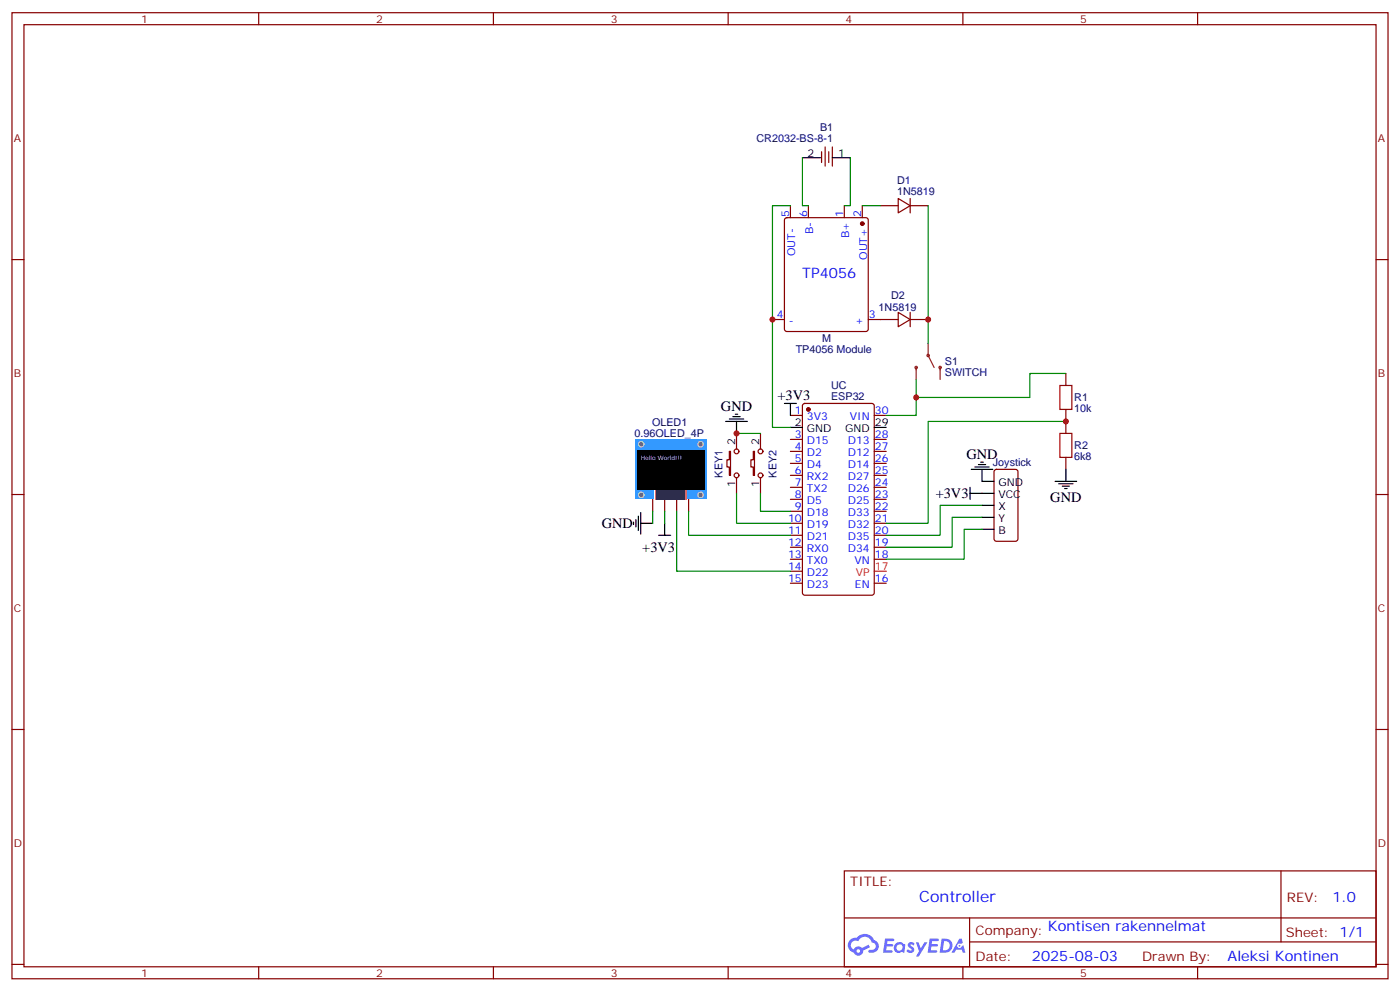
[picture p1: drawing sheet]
<svg xmlns="http://www.w3.org/2000/svg" width="412mm" height="292mm" viewBox="0 0 412 292" stroke-linecap="round" stroke-linejoin="round" font-family="sans-serif">
<g fill="none" stroke="#870000" stroke-width=".35">
<path d="M3.5 3.7h405.4v284.4h-405.4zM7.1 7.3h398.2v277.3h-398.2zM76.2 3.7v3.6M145.3 3.7v3.6M214.5 3.7v3.6M283.6 3.7v3.6M352.8 3.7v3.6M3.5 76.4h3.6M405.3 76.4h3.6M3.5 145.6h3.6M405.3 145.6h3.6M3.5 214.7h3.6"/>
<path d="M405.3 214.7h3.6M248.7 256.3h156.6v28.3h-156.6zM377.3 256.4v20.8M248.7 270.2h156.5M285.6 277.2h119.6M285.6 270.2v14.1M3.5 283.8h3.6M76.2 284.6v3.5M145.3 284.6v3.5M214.5 284.6v3.5M283.6 284.6v3.5M352.8 284.6v3.5"/>
<path d="M405.3 283.8h3.6"/>
</g>
<g fill="#5487ff">
<path d="M267.7 277.5a1.22 1.22 0 0 1 1.7 .3l-.4 .5a.47 .47 0 0 0-.3-.4 .47 .47 0 0 0-.5 .2l.1 .3a1.14 1.14 0 0 1 .8 1.7 1.14 1.14 0 0 1-1.9 0l-.2-.2 .5-.5 .7 .4a.29 .29 0 0 0 .3-.3 .29 .29 0 0 0-.2-.3 1.04 1.04 0 0 1-.6-1.7z"/>
<path d="M260.7 276.3h2.4l.3 .1-.2 .5-1.8 .1-.1 .9h1.5l.3 .3-.3 .4h-1.6l-.2 1.1h1.7l.2 .3-.2 .4h-2.6z"/>
<path d="M273.8 276.3h2.4l.3 .1-.1 .5-1.8 .1-.2 .9h1.6l.3 .3-.4 .4h-1.6l-.1 1.1h1.7l.2 .3-.2 .4h-2.6z"/>
<path d="M282.6 276.3h.7l.3 1.2-.6 .3a.69 .69 0 0 0-1 .3 .69 .69 0 0 0 .4 1 .69 .69 0 0 0 .9-.6l.5-.3 .6 2.2h-.8l-.2-.9h-1.8l-.5 .9h-.8z"/>
<path d="M269.8 277.3h.8l.6 1.9 1.1-1.9h.9l-2.6 4.2h-.8l.9-1.5z"/>
<path d="M277.4 276.3l-.6 4.1h1.3a2.11 2.11 0 0 0 2.5-2.1 2.11 2.11 0 0 0-2.5-2zM278.1 277a1.39 1.39 0 0 1 1.7 1.4 1.39 1.39 0 0 1-1.8 1.3h-.3z"/>
<path d="M263.7 277.9a1.54 1.54 0 0 0-.1 2.1 1.54 1.54 0 0 0 2.2 .2l.6 .2 .3-2.3-.2-.2-.4-.1a1.49 1.49 0 0 0-2.4 .1zM264 278.9a.94 .94 0 0 1 1.8 0 .94 .94 0 0 1-1.8 0z"/>
<path d="M250.4 276.6a2.18 2.18 0 0 0 1.1 3.8 1.44 1.44 0 0 0 1.6 .9 1.44 1.44 0 0 0 1.2-1.5l2-1-.5-.7-1.9 .9a1.47 1.47 0 0 0-2.4 .5 1.39 1.39 0 0 1-.7-2 1.39 1.39 0 0 1 2-.5 2.12 2.12 0 0 1 2.2-1.3 2.12 2.12 0 0 1 1.9 1.7 1.14 1.14 0 0 1 1.1 1.4 1.14 1.14 0 0 1-1.7 .8 .43 .43 0 0 0-.5 .3 .43 .43 0 0 0 .4 .5 1.98 1.98 0 0 0 2.5-1.2 1.98 1.98 0 0 0-1.2-2.5 3.1 3.1 0 0 0-5.3-.7l-.9 .1zM252.3 279.9a.55 .55 0 0 1 1.1 0 .55 .55 0 0 1-1.1 0z"/>
<circle cx="282.6" cy="278.4" r=".26"/>
</g>
<g fill="none" stroke="#870000" stroke-width=".35">
<path d="M231.3 64.3l.5-.2h23.3l.5 .2 .2 .5v32.1l-.3 .5-.4 .2h-23.3l-.5-.3-.2-.4v-32.1zM232.8 60.5v3.6M238.1 60.5v3.6M248.7 60.5v3.6M254 60.5v3.6M227.5 94.1h3.6M255.8 94.1h3.5M236.6 119l.5-.3h19.7l.7 .5v55.3l-.4 .6-20 .1-.7-.5v-55.2zM232.8 122.3h3.6M232.8 129.3h3.6M232.8 132.9h3.6M232.8 136.4h3.6"/>
<path d="M232.8 139.9h3.6M257.5 122.3h3.6M257.5 129.3h3.6M257.5 132.9h3.6M257.5 136.4h3.6M257.5 139.9h3.6M293 138.4l.5-.3h5.7l.6 .5 .1 20-.5 .7h-5.9l-.6-.4-.1-20zM192.3 147v3.5M195.8 147v3.5M199.3 147v3.5M202.8 147v3.5M232.8 143.4h3.6"/>
<path d="M232.8 147h3.6M232.8 150.5h3.6M232.8 154h3.6M232.8 157.6h3.6M257.5 143.4h3.6M257.5 147h3.6M257.5 150.5h3.6M257.5 154h3.6M257.5 157.6h3.6M232.8 161.1h3.6M232.8 164.6h3.6M232.8 168.1h3.6"/>
<path d="M232.8 171.7h3.6M257.5 161.1h3.6M257.5 164.6h3.6M257.5 171.7h3.6"/>
</g>
<g fill="#870000" stroke="#870000" stroke-width=".35">
<circle cx="238.1" cy="120.5" r=".53"/>
<circle cx="254" cy="65.8" r=".53"/>
</g>
<path d="M232.8 125.8h3.6M257.5 125.8h3.6M289.3 141.7h3.5M289.3 145.2h3.5M289.3 148.7h3.5M289.3 152.3h3.5M289.3 155.8h3.5" fill="none" stroke="#000" stroke-width=".35"/>
<path d="M257.5 168.1h3.6" fill="none" stroke="#f00" stroke-width=".35"/>
<path d="M187 129.3h21.1v17.7h-21.1z" fill="#39f"/>
<g fill="#666" stroke="#ccc" stroke-width=".35">
<circle cx="188.9" cy="145.7" r=".81"/>
<circle cx="206.4" cy="145.7" r=".81"/>
<circle cx="188.9" cy="130.7" r=".81"/>
<circle cx="206.4" cy="130.7" r=".81"/>
</g>
<path d="M192.8 144.1h9.5v2.9h-9.5z" fill="#fff"/>
<g fill="#fc0">
<path d="M192.9 144.1h.4v2.9h-.4z"/>
<path d="M201.8 144.1h.4v2.9h-.4z"/>
</g>
<path d="M193.4 144.1h8.3v2.9h-8.3z" fill="#333"/>
<path d="M187.7 132.5h19.7v11.7h-19.7z" fill="#000"/>
<g fill="none" stroke="#870000" stroke-width=".35">
<path d="M242 44.7v3.1M243.1 43.3v5.6M244.1 44.7v3.1M245.2 43.3v5.6M264.6 58.4l3.5 2.1-3.5 2.2zM268.1 58.4v4.3M259.3 60.5h5.3M268.1 60.5h5.3M259.3 94.1h5.3M264.6 91.9l3.5 2.2-3.5 2.1zM268.1 91.9v4.3M268.1 94.1h5.3"/>
<path d="M314 109.9v3.6M214.8 132.9h.4v7h-.4v-2.5h-.7v-2.1h.7zM217 127.6v4.6M221.9 132.9h.3v7h-.3v-2.5h-.7v-2.1h.7zM224 127.6v4.6M314 120.5v7.1M314 134.6v3.5M217 140.6v4.6M224 140.6v4.6"/>
<circle cx="217" cy="139.9" r=".71"/>
<circle cx="217" cy="132.9" r=".71"/>
<circle cx="224" cy="139.9" r=".71"/>
<circle cx="224" cy="132.9" r=".71"/>
</g>
<g fill="none" stroke="#000" stroke-width=".35">
<path d="M236.4 46.4h5.3M245.2 46.4h5.3M231.1 118.7h3.5M232.8 118.7v3.6M213.8 124h6.3M214.8 123.3h4.3M215.9 122.6h2.1M216.6 121.9h.7M217 124v3.6M286.1 138.1h6.4M287.2 137.4h4.2M288.2 136.7h2.1"/>
<path d="M288.9 136h.7M289.3 138.1v3.6M314 138.1v3.6M186.6 153.7v.7M187.3 153v2.1M188 151.9v4.2M188.7 154h3.6M188.7 150.8v6.4M194 157.6h3.6M195.8 154v3.6M285.8 145.2h3.5M285.8 143.4v3.6"/>
<path d="M310.8 141.7h6.3M311.9 142.4h4.2M312.9 143.1h2.1M313.6 143.8h.7"/>
</g>
<g fill="none" stroke="#8c2424" stroke-width=".35">
<path d="M269.9 108.2v3.5M273.4 101.1v3.5l1.8 3.6M276.9 108.2v3.5"/>
<circle cx="269.9" cy="108.2" r=".35"/>
<circle cx="273.4" cy="104.6" r=".35"/>
<circle cx="276.9" cy="108.2" r=".35"/>
</g>
<path d="M312.2 113.5h3.5v7h-3.5zM312.2 127.6h3.5v7h-3.5z" fill="none" stroke="#a10000" stroke-width=".35"/>
<g fill="none" stroke="#008700" stroke-width=".35">
<path d="M236.4 46.4v14.1h1.7M250.5 46.4v14.1h-1.8M232.8 60.5h-5.3v65.3h5.3M254 60.5h5.3M273.4 60.5v40.6M269.9 111.7v10.6h-8.8M314 109.9h-10.6v7.1h-33.5M217 127.6h7M314 124h-40.6v30h-12.3M192.3 150.5v3.5M195.8 150.5v3.5M199.3 150.5v17.6h33.5"/>
<path d="M202.8 150.5v7.1h30M217 145.2v8.8h15.8M224 145.2v5.3h8.8M289.3 155.8h-5.3v8.8h-22.9M289.3 152.3h-8.8v8.8h-19.4M289.3 148.7h-12.4v8.9h-15.8"/>
</g>
<g fill="#c00">
<circle cx="273.4" cy="94.1" r=".88"/>
<circle cx="314" cy="124" r=".88"/>
<circle cx="269.9" cy="117" r=".88"/>
<circle cx="217" cy="127.6" r=".88"/>
<circle cx="227.5" cy="94.1" r=".88"/>
</g>
<text font-size="4.6" fill="#00f" x="270.8" y="265.4">Controller</text>
<g font-size="4.2" fill="#00f">
<text x="236.3" y="81.7">TP4056</text>
<text x="392.5" y="265.6">1.0</text>
<text x="308.7" y="274">Kontisen rakennelmat</text>
<text x="304" y="283">2025-08-03</text>
<text x="361.6" y="282.8">Aleksi Kontinen</text>
</g>
<g font-size="4.2">
<text x="229" y="117.6">+3V3</text>
<text x="212.4" y="120.9">GND</text>
<text x="284.7" y="135">GND</text>
<text x="275.6" y="146.6">+3V3</text>
<text x="309.4" y="147.8">GND</text>
<text x="177.3" y="155.4">GND</text>
<text x="189.2" y="162.5">+3V3</text>
</g>
<g font-size="3.9" fill="#800">
<text x="250.5" y="260.9">TITLE:</text>
<text x="379.1" y="265.6">REV:</text>
<text x="287.4" y="275.1">Company:</text>
<text x="378.7" y="275.7">Sheet: 1/1</text>
<text x="287.4" y="282.8">Date:</text>
<text x="336.4" y="282.9">Drawn By:</text>
</g>
<g font-size="3.2" fill="#800">
<text x="41.6" y="6.7">1</text>
<text x="110.8" y="6.7">2</text>
<text x="179.9" y="6.7">3</text>
<text x="249.1" y="6.7">4</text>
<text x="318.2" y="6.7">5</text>
<text x="4.1" y="41.8">A</text>
<text x="405.9" y="41.8">A</text>
<text x="4.1" y="111">B</text>
<text x="405.9" y="111">B</text>
<text x="4.1" y="180.1">C</text>
<text x="405.9" y="180.1">C</text>
<text x="4.1" y="249.3">D</text>
<text x="405.9" y="249.3">D</text>
<text x="41.6" y="287.5">1</text>
<text x="110.8" y="287.5">2</text>
<text x="179.9" y="287.5">3</text>
<text x="249.1" y="287.5">4</text>
<text x="318.2" y="287.5">5</text>
</g>
<g font-size="3.2" fill="#000080">
<text x="222.8" y="41.8">CR2032-BS-8-1</text>
<text x="241.5" y="38.6">B1</text>
<text x="264.2" y="57.4">1N5819</text>
<text x="264.2" y="54.2">D1</text>
<text x="262.5" y="88.1">D2</text>
<text x="258.8" y="91.7">1N5819</text>
<text x="242.1" y="100.6">M</text>
<text x="234.4" y="104">TP4056 Module</text>
<text x="278.3" y="107.5">S1</text>
<text x="278.3" y="110.7">SWITCH</text>
<text x="244.8" y="117.6">ESP32</text>
<text x="244.8" y="114.6">UC</text>
<text x="316.4" y="118.1">R1</text>
<text x="192.1" y="125.2">OLED1</text>
<text x="316.4" y="121.3">10k</text>
<text x="186.9" y="128.7">0.96OLED_4P</text>
<text x="292.5" y="137.1">Joystick</text>
<text x="316.4" y="135.4">6k8</text>
<text x="316.4" y="132.2">R2</text>
<text x="212.8" y="140.6" transform="rotate(-90 212.8 140.6)">KEY1</text>
<text x="228.7" y="140.6" transform="rotate(-90 228.7 140.6)">KEY2</text>
</g>
<g font-size="3.2">
<text x="237.9" y="46.1">2</text>
<text x="246.9" y="46.1">1</text>
<text x="234.2" y="125.4">2</text>
<text x="257.7" y="125.4">29</text>
<text x="216.6" y="131.1" transform="rotate(-90 216.6 131.1)">2</text>
<text x="223.7" y="131.1" transform="rotate(-90 223.7 131.1)">2</text>
<text x="237.7" y="127.2">GND</text>
<text x="248.9" y="127.2">GND</text>
<text x="216.6" y="143.3" transform="rotate(-90 216.6 143.3)">1</text>
<text x="223.7" y="143.3" transform="rotate(-90 223.7 143.3)">1</text>
<text x="294.1" y="143.1">GND</text>
<text x="294.1" y="146.6">VCC</text>
<text x="294.1" y="150.1">X</text>
<text x="294.1" y="153.7">Y</text>
<text x="294.1" y="157.2">B</text>
</g>
<g font-size="3.2" fill="#00f">
<text x="232.5" y="63.9" transform="rotate(-90 232.5 63.9)">5</text>
<text x="237.8" y="63.9" transform="rotate(-90 237.8 63.9)">6</text>
<text x="248.4" y="63.9" transform="rotate(-90 248.4 63.9)">1</text>
<text x="253.6" y="63.9" transform="rotate(-90 253.6 63.9)">2</text>
<text x="239.5" y="69" transform="rotate(-90 239.5 69)">B-</text>
<text x="250.1" y="70.1" transform="rotate(-90 250.1 70.1)">B+</text>
<text x="234.2" y="75.3" transform="rotate(-90 234.2 75.3)">OUT-</text>
<text x="255.4" y="76.5" transform="rotate(-90 255.4 76.5)">OUT+</text>
<text x="228.9" y="93.7">4</text>
<text x="232.4" y="95.5">-</text>
<text x="251.9" y="95.5">+</text>
<text x="255.9" y="93.7">3</text>
<text x="234.2" y="121.9">1</text>
<text x="237.7" y="123.7">3V3</text>
<text x="250.3" y="123.7">VIN</text>
<text x="257.7" y="121.9">30</text>
<text x="234.2" y="129">3</text>
<text x="237.7" y="130.7">D15</text>
<text x="249.7" y="130.7">D13</text>
<text x="257.7" y="129">28</text>
<text x="234.2" y="132.5">4</text>
<text x="234.2" y="136">5</text>
<text x="237.7" y="134.3">D2</text>
<text x="237.7" y="137.8">D4</text>
<text x="249.7" y="137.8">D14</text>
<text x="249.7" y="134.3">D12</text>
<text x="257.7" y="136">26</text>
<text x="257.7" y="132.5">27</text>
<text x="234.2" y="139.6">6</text>
<text x="234.2" y="143.1">7</text>
<text x="237.7" y="141.3">RX2</text>
<text x="249.7" y="141.3">D27</text>
<text x="257.7" y="143.1">24</text>
<text x="257.7" y="139.6">25</text>
<text x="234.2" y="146.6">8</text>
<text x="237.7" y="144.9">TX2</text>
<text x="237.7" y="148.4">D5</text>
<text x="249.7" y="148.4">D25</text>
<text x="249.7" y="144.9">D26</text>
<text x="257.7" y="146.6">23</text>
<text x="232.2" y="153.7">10</text>
<text x="234.2" y="150.1">9</text>
<text x="237.7" y="151.9">D18</text>
<text x="237.7" y="155.4">D19</text>
<text x="249.7" y="155.4">D32</text>
<text x="249.7" y="151.9">D33</text>
<text x="257.7" y="153.7">21</text>
<text x="257.7" y="150.1">22</text>
<text x="232.2" y="157.2">11</text>
<text x="232.2" y="160.7">12</text>
<text x="237.7" y="159">D21</text>
<text x="249.7" y="159">D35</text>
<text x="257.7" y="160.7">19</text>
<text x="257.7" y="157.2">20</text>
<text x="232.2" y="164.3">13</text>
<text x="232.2" y="167.8">14</text>
<text x="237.7" y="162.5">RX0</text>
<text x="237.7" y="166">TX0</text>
<text x="249.7" y="162.5">D34</text>
<text x="251.7" y="166">VN</text>
<text x="257.7" y="164.3">18</text>
<text x="232.2" y="171.3">15</text>
<text x="237.7" y="169.5">D22</text>
<text x="237.7" y="173.1">D23</text>
<text x="251.8" y="173.1">EN</text>
<text x="257.7" y="171.3">16</text>
</g>
<g font-size="3.2" fill="#f00">
<text x="257.7" y="167.8">17</text>
<text x="252.1" y="169.5">VP</text>
</g>
<text font-size="1.8" fill="#fff" x="188.7" y="135.3">Hello World!!!</text>
</svg>
